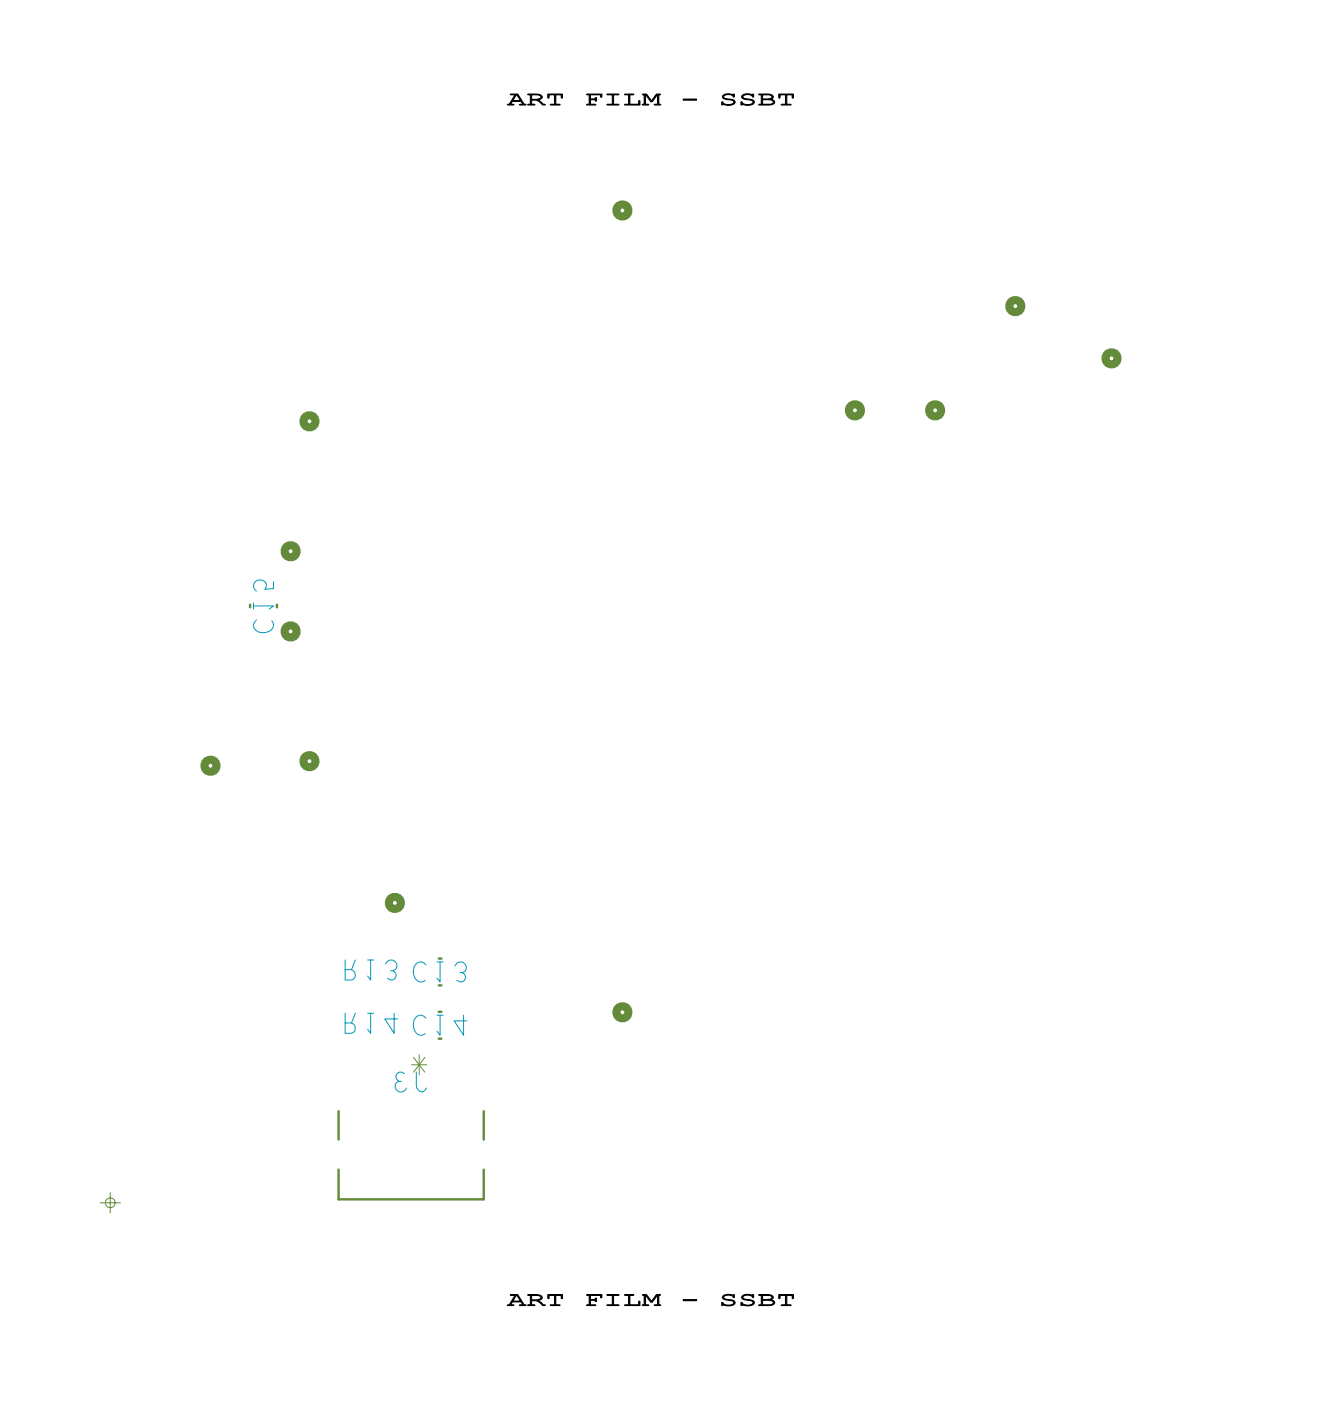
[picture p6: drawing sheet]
<svg xmlns="http://www.w3.org/2000/svg" width="84mm" height="89mm" viewBox="0 0 84 89" stroke-linecap="round" stroke-linejoin="round" font-family="sans-serif">
<!-- layer: Drawing Origin -->
<path d="M6.3 76.2h1.3M6.8 76l.2-.1 .2 .1 .1 .2-.1 .2-.2 .1-.2-.1-.1-.2zM7 75.6v1.2" fill="none" stroke="#638b3a" stroke-width=".06"/>
<!-- layer: Components -->
<g fill="none" stroke="#638b3a" stroke-width=".51">
<circle cx="39.4" cy="13.3" r=".38"/>
<circle cx="64.3" cy="19.4" r=".38"/>
<circle cx="18.4" cy="34.9" r=".38"/>
<circle cx="19.6" cy="26.7" r=".38"/>
<circle cx="54.2" cy="26" r=".38"/>
<circle cx="59.2" cy="26" r=".38"/>
<circle cx="70.4" cy="22.7" r=".38"/>
<circle cx="13.3" cy="48.5" r=".38"/>
<circle cx="18.4" cy="40" r=".38"/>
<circle cx="19.6" cy="48.2" r=".38"/>
<circle cx="25" cy="57.2" r=".38"/>
<circle cx="39.4" cy="64.1" r=".38"/>
</g>
<path d="M15.8 38.3v.2zM17.5 38.3v.2zM21.5 74.1v1.9zM21.5 76h9.1zM21.5 70.4v1.8zM27.8 64.1h.2zM27.8 60.7h.2zM30.6 74.1v1.9zM30.6 70.4v1.8z" fill="none" stroke="#638b3a" stroke-width=".15"/>
<!-- layer: Texts -->
<path d="M26.2 67l.7 .9M26.6 66.8v1.3M26.9 67l-.7 .9" fill="none" stroke="#638b3a" stroke-width=".06"/>
<g fill="none" stroke="#0097b7" stroke-width=".06">
<path d="M16.1 38.4h1.2l-.2 .2M16.1 38.2v.4M16.2 39.3a.45 .45 0 0 0-.1 .5 .45 .45 0 0 0 .5 .3 .51 .51 0 0 0 .6-.2 .51 .51 0 0 0 0-.6M17.3 36.9v.4h-.5a.39 .39 0 0 0-.1-.5 .39 .39 0 0 0-.6 .1 .39 .39 0 0 0 .1 .6M21.9 64.2v1.3h.4a.34 .34 0 0 0 .2-.4 .34 .34 0 0 0-.2-.3h-.4M21.9 60.8v1.3h.4a.34 .34 0 0 0 .2-.3 .34 .34 0 0 0-.2-.4h-.4M22.5 64.2l-.2 .6M22.5 60.8l-.2 .6M23.3 64.2h.4M23.3 60.8h.4M23.5 64.2v1.3l-.2-.3M23.5 60.8v1.3l-.2-.3"/>
<path d="M24.4 61.1a.35 .35 0 0 1 .4-.3 .35 .35 0 0 1 .3 .4 .35 .35 0 0 1-.4 .3M25 64.2v1.3l-.6-.9h.8M25.4 68.5a.36 .36 0 0 0-.4 .3 .36 .36 0 0 0 .3 .4 .36 .36 0 0 0 .5-.3M25.6 68a.31 .31 0 0 0-.5 0 .31 .31 0 0 0 .2 .5M26.4 67.9v.9a.33 .33 0 0 0 .2 .3 .33 .33 0 0 0 .4-.2"/>
</g>
<g font-size="1.3" fill="#0097b7">
<text x="21.7" y="65.5">R14 C14</text>
<text x="21.7" y="62.1">R13 C13</text>
</g>
<text font-size="1.3" fill="#638b3a" x="27" y="66.6" transform="rotate(180 27 66.6)">*</text>
<g font-size="1.2">
<text x="32.1" y="6.7">ART</text>
<text x="37" y="6.7">FILM</text>
<text x="43.1" y="6.7">-</text>
<text x="45.5" y="6.7">SSBT</text>
<text x="32.1" y="82.7">ART</text>
<text x="37" y="82.7">FILM</text>
<text x="43.1" y="82.7">-</text>
<text x="45.5" y="82.7">SSBT</text>
</g>
</svg>
